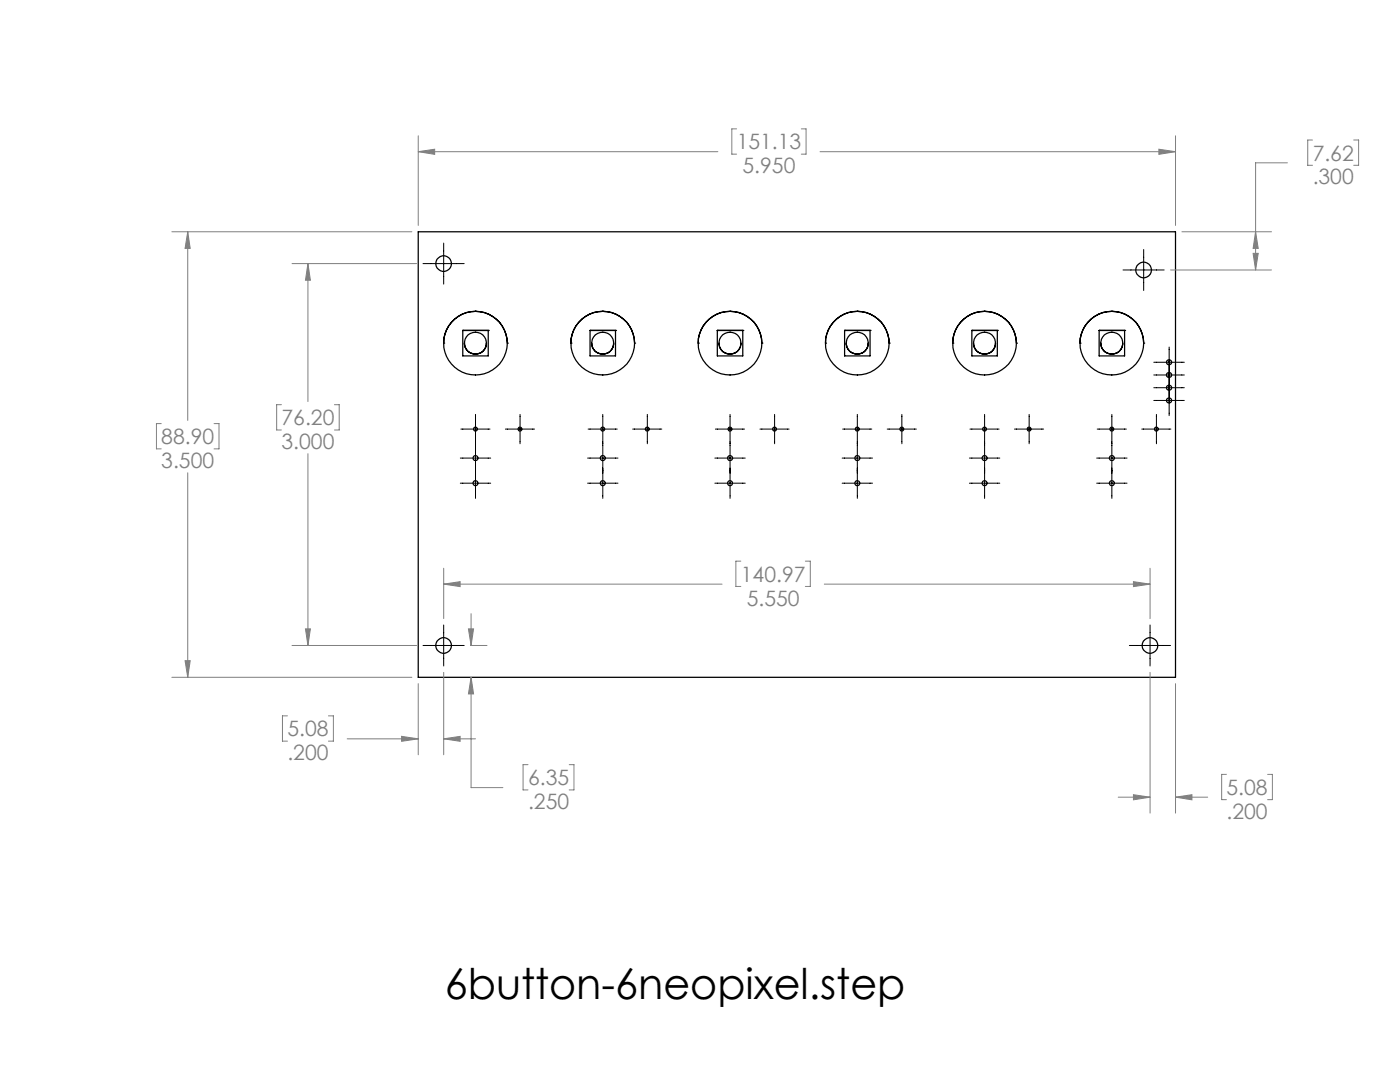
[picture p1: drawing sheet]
<svg xmlns="http://www.w3.org/2000/svg" width="279mm" height="216mm" viewBox="0 0 279 216" stroke-linecap="round" stroke-linejoin="round" font-family="sans-serif">
<g fill="none" stroke="#000" stroke-width=".25">
<path d="M83.5 46.2h151.1v88.9h-151.1zM88.5 68.5h.1M92.4 65.9h.1M92.4 65.9v5.1h5v-5.1M92.4 65.9h5M92.7 68.5a2.2 2.2 0 0 0 2.2 2.2M94.9 70.7h.1M94.9 62.1h.1M94.9 62.1a6.3 6.3 0 0 0-6.4 6.4M94.9 62.1a6.4 6.4 0 0 1 6.3 6.4M97.1 68.5a2.2 2.2 0 0 1-2.2 2.2M97.4 65.9h.1"/>
<path d="M101.2 68.5h.1M113.9 68.5h.1M117.8 65.9h.1M117.8 65.9v5.1h5v-5.1M117.8 65.9h5M118.1 68.5a2.2 2.2 0 0 0 2.2 2.2M120.3 70.7h.1M120.3 62.1h.1M120.3 62.1a6.4 6.4 0 0 1 6.3 6.4M120.3 62.1a6.3 6.3 0 0 0-6.4 6.4M122.5 68.5a2.2 2.2 0 0 1-2.2 2.2M122.8 65.9h.1"/>
<path d="M126.6 68.5h.1M139.3 68.5h.1M143.2 65.9v5.1h5v-5.1M143.2 65.9h5M143.2 65.9h.1M143.5 68.5a2.2 2.2 0 0 0 2.2 2.2M145.7 70.7h.1M145.7 62.1h.1M145.7 62.1a6.3 6.3 0 0 0-6.4 6.4M145.7 62.1a6.4 6.4 0 0 1 6.3 6.4M147.9 68.5a2.2 2.2 0 0 1-2.2 2.2M148.2 65.9h.1"/>
<path d="M152 68.5h.1M164.7 68.5h.1M168.6 65.9h.1M168.6 65.9v5.1h5v-5.1M168.6 65.9h5M168.9 68.5a2.2 2.2 0 0 0 2.2 2.2M171.1 62.1a6.3 6.3 0 0 0-6.4 6.4M171.1 62.1a6.4 6.4 0 0 1 6.3 6.4M171.1 70.7h.1M171.1 62.1h.1M173.3 68.5a2.2 2.2 0 0 1-2.2 2.2M173.6 65.9h.1"/>
<path d="M177.4 68.5h.1M190.1 68.5h.1M194 65.9h.1M194 65.9v5.1h5v-5.1M194 65.9h5M194.3 68.5a2.2 2.2 0 0 0 2.2 2.2M196.5 70.7h.1M196.5 62.1h.1M196.5 62.1a6.3 6.3 0 0 0-6.4 6.4M196.5 62.1a6.4 6.4 0 0 1 6.3 6.4M198.7 68.5a2.2 2.2 0 0 1-2.2 2.2M199 65.9h.1"/>
<path d="M202.8 68.5h.1M215.5 68.5h.1M219.4 65.9h.1M219.4 65.9v5.1h5v-5.1M219.4 65.9h5M219.7 68.5a2.2 2.2 0 0 0 2.2 2.2M221.9 62.1a6.4 6.4 0 0 1 6.3 6.4M221.9 62.1a6.3 6.3 0 0 0-6.4 6.4M221.9 70.7h.1M221.9 62.1h.1M224.1 68.5a2.2 2.2 0 0 1-2.2 2.2M224.4 65.9h.1"/>
<path d="M228.2 68.5h.1"/>
<circle cx="88.5" cy="52.6" r="1.55"/>
<circle cx="228.2" cy="53.9" r="1.55"/>
<circle cx="94.9" cy="68.5" r="6.3"/>
<circle cx="94.9" cy="68.5" r="2.2"/>
<circle cx="120.3" cy="68.5" r="6.3"/>
<circle cx="120.3" cy="68.5" r="2.2"/>
<circle cx="145.7" cy="68.5" r="6.3"/>
<circle cx="145.7" cy="68.5" r="2.2"/>
<circle cx="171.1" cy="68.5" r="6.3"/>
<circle cx="171.1" cy="68.5" r="2.2"/>
<circle cx="196.5" cy="68.5" r="6.3"/>
<circle cx="196.5" cy="68.5" r="2.2"/>
<circle cx="221.9" cy="68.5" r="6.3"/>
<circle cx="221.9" cy="68.5" r="2.2"/>
<circle cx="233.3" cy="74.8" r=".51"/>
<circle cx="233.3" cy="77.4" r=".51"/>
<circle cx="233.3" cy="72.3" r=".51"/>
<circle cx="233.3" cy="79.9" r=".51"/>
<circle cx="94.9" cy="85.6" r=".38"/>
<circle cx="94.9" cy="96.4" r=".5"/>
<circle cx="94.9" cy="91.4" r=".5"/>
<circle cx="103.8" cy="85.6" r=".38"/>
<circle cx="120.3" cy="85.6" r=".38"/>
<circle cx="120.3" cy="96.4" r=".5"/>
<circle cx="120.3" cy="91.4" r=".5"/>
<circle cx="129.2" cy="85.6" r=".38"/>
<circle cx="145.7" cy="85.6" r=".38"/>
<circle cx="145.7" cy="96.4" r=".5"/>
<circle cx="145.7" cy="91.4" r=".5"/>
<circle cx="154.6" cy="85.6" r=".38"/>
<circle cx="171.1" cy="85.6" r=".38"/>
<circle cx="171.1" cy="96.4" r=".5"/>
<circle cx="171.1" cy="91.4" r=".5"/>
<circle cx="180" cy="85.6" r=".38"/>
<circle cx="196.5" cy="85.6" r=".38"/>
<circle cx="196.5" cy="96.4" r=".5"/>
<circle cx="196.5" cy="91.4" r=".5"/>
<circle cx="205.4" cy="85.6" r=".38"/>
<circle cx="221.9" cy="85.6" r=".38"/>
<circle cx="221.9" cy="96.4" r=".5"/>
<circle cx="221.9" cy="91.4" r=".5"/>
<circle cx="230.8" cy="85.6" r=".38"/>
<circle cx="88.5" cy="128.8" r="1.55"/>
<circle cx="229.5" cy="128.8" r="1.55"/>
</g>
<g fill="none" stroke="#808080" stroke-width=".2">
<path d="M83.5 30.3l3.2-.5v1zM83.5 27.1v17.9M83.5 30.3h59.8M147 25.7h-1v5.1h1M159.9 25.7h1v5.1h-1M163.7 30.3h70.9M231.3 29.8l3.3 .5-3.3 .5zM234.6 27.1v17.9M256.9 32.5h-6.3v21.4M261.9 27.9h-.9v5.1h.9M270.2 27.9h.9v5.1h-.9M34.3 46.2h47.9"/>
<path d="M37.5 46.2l.5 3.4h-1.1zM37.5 46.2v37.7M58.3 52.6h24.8M61.5 52.6l.4 3.3h-.9zM61.5 52.6v27.5M233.6 53.9h20.2M235.9 46.2h17.9M250.1 50.6h1l-.5 3.3zM250.6 46.2l.5 3.4h-1zM32.2 84.5h-1v5.1h1M37.5 94.3v40.8M42.7 84.5h1v5.1h-1"/>
<path d="M56.2 80.8h-1v5h1M61.5 90.5v38.3M66.7 80.8h1v5h-1M88.5 116.6l3.3-.5v1zM88.5 113.4v10M88.5 116.6h55.6M147.8 112h-.9v5h.9M160.7 112h1v5h-1M164.5 116.6h65M226.2 116.1l3.3 .5-3.3 .5zM229.5 113.4v10M34.3 135.1h47.9"/>
<path d="M36.9 131.8h1.1l-.5 3.3zM58.3 128.8h24.8M61 125.5h.9l-.4 3.3zM83.5 136.4v14.2M88.5 134.2v16.4M93.5 125.5h1l-.5 3.3zM93.9 128.8h3.3M94 135.1l.5 3.4h-1zM94 135.1v22.1h6.4M94 122.4v6.4M229.5 134.2v28M234.6 136.4v25.8"/>
<path d="M57.4 142.8h-1v5.1h1M65.5 142.8h1v5.1h-1M69.3 147.4h14.2M80.2 146.9l3.3 .5-3.3 .5zM88.5 147.4l3.3-.5v1zM88.5 147.4h6.4M105.4 152.6h-1v5h1M113.6 152.6h.9v5h-.9M223.2 159.1h6.3M226.2 158.6l3.3 .5-3.3 .5zM234.6 159.1l3.3-.5v1zM234.6 159.1h6.4"/>
<path d="M244.8 154.5h-1v5.1h1M253 154.5h.9v5.1h-.9"/>
</g>
<g fill="none" stroke="#000" stroke-width=".2">
<path d="M84.4 52.6h8.2M88.5 48.5v8.2M224.1 53.9h8.2M228.2 49.8v8.2M230.3 72.3h6.1M230.3 74.8h6.1M230.3 77.4h6.1M230.3 79.9h6.1M233.3 69.3v13.6M91.9 96.4h6M91.9 91.4h6M92 85.6h5.8"/>
<path d="M94.9 82.7v16.7M100.9 85.6h5.8M103.8 82.7v5.8M117.3 96.4h6M117.3 91.4h6M117.4 85.6h5.8M120.3 82.7v16.7M126.3 85.6h5.8M129.2 82.7v5.8M142.7 96.4h6M142.7 91.4h6M142.8 85.6h5.8"/>
<path d="M145.7 82.7v16.7M151.7 85.6h5.8M154.6 82.7v5.8M168.1 96.4h6M168.1 91.4h6M168.2 85.6h5.8M171.1 82.7v16.7M177.1 85.6h5.8M180 82.7v5.8M193.5 96.4h6M193.5 91.4h6M193.6 85.6h5.8"/>
<path d="M196.5 82.7v16.7M202.5 85.6h5.8M205.4 82.7v5.8M218.9 96.4h6M218.9 91.4h6M219 85.6h5.8M221.9 82.7v16.7M227.9 85.6h5.8M230.8 82.7v5.8M84.4 128.8h8.2M88.5 124.7v8.2M225.4 128.8h8.2"/>
<path d="M229.5 124.7v8.2"/>
</g>
<path d="M37.5 46.2l.5 3.4h-1.1zM36.9 131.8h1.1l-.5 3.3zM231.3 29.8l3.3 .5-3.3 .5zM83.5 30.3l3.2-.5v1zM61.5 52.6l.4 3.3h-.9zM61 125.5h.9l-.4 3.3zM93.5 125.5h1l-.5 3.3zM94 135.1l.5 3.4h-1zM88.5 116.6l3.3-.5v1zM226.2 116.1l3.3 .5-3.3 .5zM234.6 159.1l3.3-.5v1zM226.2 158.6l3.3 .5-3.3 .5zM88.5 147.4l3.3-.5v1zM80.2 146.9l3.3 .5-3.3 .5zM250.1 50.6h1l-.5 3.3zM250.6 46.2l.5 3.4h-1z" fill="#808080"/>
<text font-size="8.5" x="88.8" y="199.3">6button-6neopixel.step</text>
<g font-size="4.2" fill="#808080">
<text x="147" y="29.8">151.13</text>
<text x="148.2" y="34.6">5.950</text>
<text x="262" y="32">7.62</text>
<text x="262" y="36.8">.300</text>
<text x="32.2" y="88.6">88.90</text>
<text x="56.2" y="84.8">76.20</text>
<text x="56.2" y="89.6">3.000</text>
<text x="32.2" y="93.4">3.500</text>
<text x="147.9" y="116.1">140.97</text>
<text x="149" y="120.8">5.550</text>
<text x="57.4" y="147">5.08</text>
<text x="57.4" y="151.7">.200</text>
<text x="105.4" y="156.7">6.35</text>
<text x="105.4" y="161.4">.250</text>
<text x="244.8" y="158.6">5.08</text>
<text x="244.8" y="163.4">.200</text>
</g>
</svg>
